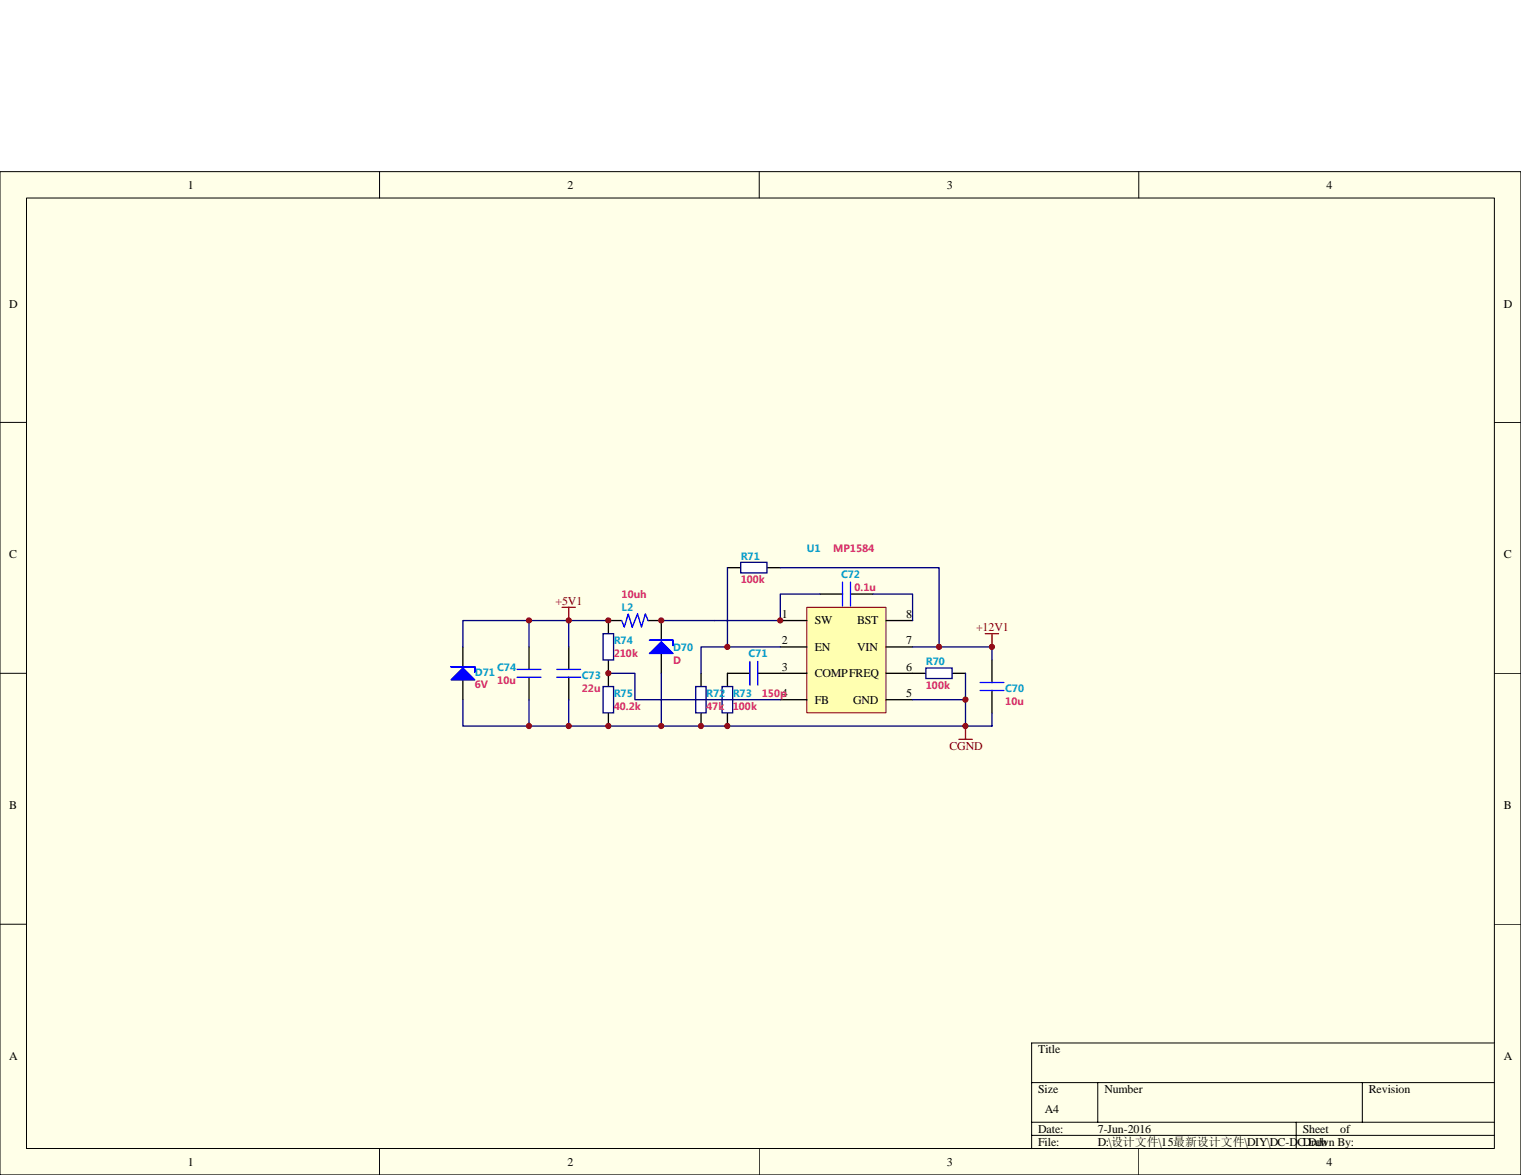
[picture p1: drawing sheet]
<svg xmlns="http://www.w3.org/2000/svg" width="279mm" height="216mm" viewBox="0 0 279 216" stroke-linecap="round" stroke-linejoin="round" font-family="sans-serif">
<path d="M0 31.5h279.4v184.4h-279.4z" fill="#ffffe8"/>
<g fill="none" stroke="#000" stroke-width=".18">
<path d="M0 31.5h279.4v184.4h-279.4zM4.9 36.4h269.6v174.6h-269.6zM69.7 31.5v4.9M139.5 31.5v4.9M209.2 31.5v4.9M0 77.6h4.9M274.5 77.6h4.9M0 123.7h4.9M274.5 123.7h4.9M0 169.8h4.9M274.5 169.8h4.9M189.5 198.9h85"/>
<path d="M201.7 198.9v7.3M250.3 198.9v7.3M274.5 191.6h-85v19.5M69.7 211.1v4.8M139.5 211.1v4.8M189.5 206.2h85M189.5 208.6h85M209.2 211.1v4.8M238.1 206.2v4.9"/>
</g>
<path d="M148.2 111.6h14.6v19.4h-14.6z" fill="#ffffb0"/>
<path d="M148.2 111.6h14.6v19.4h-14.6z" fill="none" stroke="#800000" stroke-width=".18"/>
<path d="M143.3 114h4.9M143.3 118.9h4.9M162.8 114h4.8M162.8 118.9h4.8M133.6 123.7v2.5M133.6 131v2.4M143.3 128.6h4.9M143.3 123.7h4.9M162.8 128.6h4.8M162.8 123.7h4.8" fill="none" stroke="#000" stroke-width=".24"/>
<path d="M132.7 126.2h1.9v4.8h-1.9z" fill-rule="evenodd" fill="#fff" stroke="#000080" stroke-width=".24"/>
<path d="M111.8 114v2.4M111.8 121.3v2.4" fill="none" stroke="#000" stroke-width=".24"/>
<path d="M110.8 116.4h1.9v4.9h-1.9z" fill-rule="evenodd" fill="#fff" stroke="#000080" stroke-width=".24"/>
<path d="M111.8 123.7v2.5M111.8 131v2.4" fill="none" stroke="#000" stroke-width=".24"/>
<path d="M110.8 126.2h1.9v4.8h-1.9z" fill-rule="evenodd" fill="#fff" stroke="#000080" stroke-width=".24"/>
<path d="M128.8 123.7v2.5M128.8 131v2.4" fill="none" stroke="#000" stroke-width=".24"/>
<path d="M127.8 126.2h1.9v4.8h-1.9z" fill-rule="evenodd" fill="#fff" stroke="#000080" stroke-width=".24"/>
<path d="M167.6 123.7h2.5M174.9 123.7h2.5" fill="none" stroke="#000" stroke-width=".24"/>
<path d="M170.1 122.7h4.8v2h-4.8z" fill-rule="evenodd" fill="#fff" stroke="#000080" stroke-width=".24"/>
<path d="M133.6 104.3h2.5M140.9 104.3h2.4" fill="none" stroke="#000" stroke-width=".24"/>
<path d="M136.1 103.3h4.8v2h-4.8z" fill-rule="evenodd" fill="#fff" stroke="#000080" stroke-width=".24"/>
<g fill="none" stroke="#000" stroke-width=".24">
<path d="M85 118.9v3.6M97.2 118.9v4.1M104.5 118.9v4.1M111.8 114h2.4M119 114h2.5v3.6M150.6 109.2h4.2M156.2 109.2h4.2M85 124.9v3.7M97.2 124.4v4.2M104.5 124.4v4.2M121.5 120.1v3.6M133.6 123.7h4.2"/>
<path d="M139.2 123.7h4.1M182.2 121.3v4.1M182.2 126.9v4.1"/>
</g>
<path d="M114.2 114l.5 1.2 .7-2.4 .7 2.4 1-2.4 .7 2.4 .8-2.4 .4 1.2M154.8 107v4.3M156.2 107v4.3M95 123h4.4M95 124.4h4.4M102.3 123h4.4M102.3 124.4h4.4M137.8 121.5v4.4M139.2 121.5v4.4M180 125.4h4.4M180 126.9h4.4" fill="none" stroke="#00f" stroke-width=".24"/>
<g fill="none" stroke="#000080" stroke-width=".24">
<path d="M97.2 114h-12.2v4.9M104.5 114h-7.3v4.9M111.8 114h-7.3v4.9M133.6 104.3v14.6M143.3 118.9h-14.5v4.8M143.3 104.3h29.2v14.6h-4.9M150.6 109.2h-7.3v4.8h-21.8M160.4 109.2h7.2v4.8M172.5 118.9h9.7v2.4M85 128.6v4.8h12.2M97.2 128.6v4.8h7.3M104.5 128.6v4.8h72.9"/>
<path d="M111.8 123.7h4.8v4.9h26.7M121.5 123.7v9.7M177.4 123.7v4.9h-9.8M177.4 128.6v4.8M182.2 131v2.4h-4.8"/>
</g>
<path d="M103.3 111.6h2.4M104.5 111.6v2.4M181 116.4h2.4M182.2 116.4v2.5M176.1 135.8h2.5M177.4 133.4v2.4" fill="none" stroke="#800000" stroke-width=".24"/>
<g fill="#00f" stroke="#00f" stroke-width=".24">
<path d="M119.3 120.1l2.2-2.2 2.2 2.2z"/>
<path d="M85 122.7l2.2 2.2h-4.4z"/>
<path d="M119.3 117.6h4.4v1v-1z" fill-rule="evenodd"/>
<path d="M82.8 122.5h4.4v1v-1z" fill-rule="evenodd"/>
</g>
<g fill="#800000" stroke="#800000" stroke-width=".18">
<circle cx="143.3" cy="114" r=".47"/>
<circle cx="133.6" cy="133.4" r=".48"/>
<circle cx="111.7" cy="123.7" r=".48"/>
<circle cx="111.8" cy="114" r=".47"/>
<circle cx="111.7" cy="133.4" r=".48"/>
<circle cx="128.8" cy="133.4" r=".47"/>
<circle cx="121.5" cy="114" r=".47"/>
<circle cx="133.6" cy="118.9" r=".48"/>
<circle cx="172.5" cy="118.9" r=".48"/>
<circle cx="182.2" cy="118.9" r=".48"/>
<circle cx="177.3" cy="128.6" r=".48"/>
<circle cx="177.3" cy="133.4" r=".48"/>
<circle cx="104.5" cy="114" r=".47"/>
<circle cx="104.5" cy="133.4" r=".48"/>
<circle cx="121.5" cy="133.4" r=".48"/>
<circle cx="97.2" cy="114" r=".47"/>
<circle cx="97.2" cy="133.4" r=".48"/>
</g>
<g font-size="2.2">
<text x="34.5" y="34.7">1</text>
<text x="104.2" y="34.7">2</text>
<text x="173.9" y="34.7">3</text>
<text x="243.7" y="34.7">4</text>
<text x="1.7" y="56.5">D</text>
<text x="276.2" y="56.5">D</text>
<text x="1.7" y="102.6">C</text>
<text x="276.2" y="102.6">C</text>
<text x="143.6" y="113.5">1</text>
<text x="166.4" y="113.5">8</text>
<text x="143.6" y="118.4">2</text>
<text x="149.7" y="114.7">SW</text>
<text x="149.7" y="119.6">EN</text>
<text x="157.4" y="114.7">BST</text>
<text x="157.4" y="119.6">VIN</text>
<text x="166.4" y="118.4">7</text>
<text x="143.6" y="123.2">3</text>
<text x="149.7" y="124.4">COMPFREQ</text>
<text x="166.4" y="123.2">6</text>
<text x="143.6" y="128.1">4</text>
<text x="149.7" y="129.3">FB</text>
<text x="156.7" y="129.3">GND</text>
<text x="166.4" y="128.1">5</text>
<text x="1.7" y="148.7">B</text>
<text x="276.2" y="148.7">B</text>
<text x="1.7" y="194.8">A</text>
<text x="190.7" y="193.6">Title</text>
<text x="276.2" y="194.8">A</text>
<text x="190.7" y="200.9">Size</text>
<text x="202.9" y="200.9">Number</text>
<text x="251.5" y="200.9">Revision</text>
<text x="190.7" y="208.1">Date:</text>
<text x="191.9" y="204.5">A4</text>
<text x="201.7" y="208.1">7-Jun-2016</text>
<text x="239.3" y="208.1">Sheet</text>
<text x="246.2" y="208.1">of</text>
<text x="34.5" y="214.2">1</text>
<text x="104.2" y="214.2">2</text>
<text x="173.9" y="214.2">3</text>
<text x="190.7" y="210.5">File:</text>
<text x="201.7" y="210.5">D:\设计文件\15最新设计文件\DIY\DC-DC.Ddb</text>
<text x="239.3" y="210.5">Drawn By:</text>
<text x="243.7" y="214.2">4</text>
</g>
<g font-size="2.2" fill="#800000">
<text x="102" y="111.1">+5V1</text>
<text x="179.3" y="116">+12V1</text>
<text x="174.4" y="137.8">CGND</text>
</g>
<g font-size="1.8" fill="#009cca">
<text x="148.2" y="101.4">U1</text>
<text x="136.1" y="102.8">R71</text>
<text x="154.5" y="106.2">C72</text>
<text x="114.2" y="112.3">L2</text>
<text x="112.7" y="118.4">R74</text>
<text x="123.7" y="119.6">D70</text>
<text x="87.2" y="124.2">D71</text>
<text x="91.4" y="123.2">C74</text>
<text x="106.9" y="124.7">C73</text>
<text x="137.5" y="120.8">C71</text>
<text x="170.1" y="122.3">R70</text>
<text x="112.7" y="128.1">R75</text>
<text x="129.7" y="128.1">R72</text>
<text x="134.6" y="128.1">R73</text>
<text x="184.7" y="127.1">C70</text>
</g>
<g font-size="1.8" fill="#da2467">
<text x="153.1" y="101.4">MP1584</text>
<text x="136.1" y="107.2">100k</text>
<text x="114.2" y="109.9">10uh</text>
<text x="157" y="108.7">0.1u</text>
<text x="91.4" y="125.6">10u</text>
<text x="112.7" y="120.8">210k</text>
<text x="123.7" y="122">D</text>
<text x="87.2" y="126.4">6V</text>
<text x="106.9" y="127.1">22u</text>
<text x="112.7" y="130.5">40.2k</text>
<text x="129.7" y="130.5">47k</text>
<text x="134.6" y="130.5">100k</text>
<text x="140" y="128.1">150p</text>
<text x="170.1" y="126.6">100k</text>
<text x="184.7" y="129.5">10u</text>
</g>
</svg>
